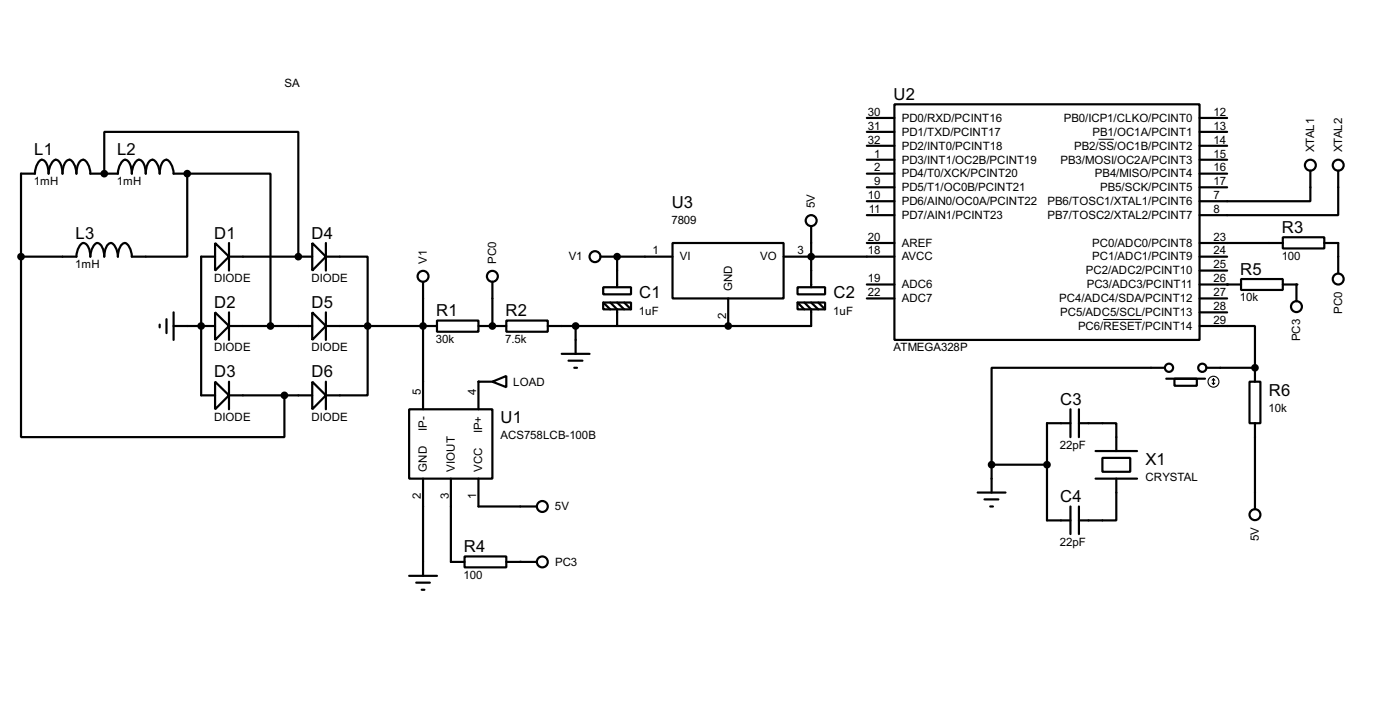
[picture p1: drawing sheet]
<svg xmlns="http://www.w3.org/2000/svg" width="256mm" height="129mm" viewBox="0 0 256 129" stroke-linecap="round" stroke-linejoin="round" font-family="sans-serif">
<g fill="none" stroke="#000" stroke-width=".4">
<path d="M163.9 19.1h55.9v43.2h-55.9zM19.1 31.8v-7.6h35.6v22.8M34.3 31.8h15.3v27.9M34.3 31.8v15.2h-10.1a2.65 2.65 0 0 0-1.3-2.5 2.29 2.29 0 0 0-1.3 2.5 2.65 2.65 0 0 0-1.2-2.5 2.27 2.27 0 0 0-1.3 2.5 2.29 2.29 0 0 0-1.3-2.5 2.65 2.65 0 0 0-1.2 2.5 2.24 2.24 0 0 0-1.3-2.5 2.65 2.65 0 0 0-1.3 2.5h-10.1M34.3 31.8h-2.5a2.7 2.7 0 0 0-1.3-2.5 1.47 1.47 0 0 0-1.1 1.3l-.1 1.2a2.61 2.61 0 0 0-1.3-2.5 1.47 1.47 0 0 0-1.1 1.3l-.2 1.2a3.2 3.2 0 0 0-.9-2.5 .9 .9 0 0 0-1.2 .7l-.4 1.2v.6a3.2 3.2 0 0 0-.9-2.5 .89 .89 0 0 0-1.2 .7l-.4 1.2-.1 .6h-5a2.61 2.61 0 0 0-1.3-2.5 1.47 1.47 0 0 0-1.1 1.3l-.2 1.2a2.68 2.68 0 0 0-1.2-2.5 1.47 1.47 0 0 0-1.2 1.3l-.1 1.2a3.2 3.2 0 0 0-.9-2.5 .89 .89 0 0 0-1.2 .7l-.4 1.2-.1 .6a3.2 3.2 0 0 0-.9-2.5 .86 .86 0 0 0-1.2 .7l-.3 1.2-.1 .6h-2.5v15.2M158.8 21.6h5.1M158.8 24.2h5.1M158.8 29.3h5.1M158.8 26.7h5.1M158.8 36.9h5.1M158.8 34.3h5.1M158.8 31.8h5.1"/>
<path d="M158.8 39.4h5.1M219.8 21.6h5M219.8 24.2h5M219.8 29.3h5M219.8 26.7h5M219.8 34.3h5M219.8 31.8h5M240.1 31.3v5.6h-20.3M245.2 31.3v8.1h-25.4M3.9 47v33.1h48.2v-7.7M29.3 59.5v.5M30.5 58.5v2.5"/>
<path d="M31.8 59.7h7.6M31.8 57.2v5.1M39.4 44.5l2.6 2.5-2.6 2.6zM39.4 57.2l2.6 2.5-2.6 2.6zM39.4 47h-2.5v25.4h2.5M42 59.7h15.2M42 47h15.2M42 44.5v5.1M42 57.2v5.1M57.2 44.5l2.5 2.5-2.5 2.6zM57.2 57.2l2.5 2.5-2.5 2.6zM59.7 47h7.7v25.4h-7.7"/>
<path d="M59.7 59.7h20.4M59.7 44.5v5.1M59.7 57.2v5.1M77.5 51.6v23.4M80.1 58.7h7.6v2.1h-7.6zM87.7 59.7h5.1M90.2 51.6v8.1M92.8 58.7h7.6v2.1h-7.6zM105.5 59.7v5.1M110 47h13.2M110.5 52.6h5.1v1.3h-5.1zM110.5 55.4h5.1v1.3h-5.1z"/>
<path d="M110.5 55.4l1.3 1.3M111.8 55.4l1.3 1.3v3M113.1 47v5.6M113.1 55.4l1.3 1.3M114.4 55.4l1.2 1.3M123.2 44.5h20.4v10.2h-20.4zM133.4 54.7v5M143.6 47h20.3M146.1 52.6h5.1v1.3h-5.1zM146.1 55.4h5.1v1.3h-5.1zM146.1 55.4l1.3 1.3M147.4 55.4l1.2 1.3v3h-48.2"/>
<path d="M148.6 41.5v11.1M148.6 55.4l1.3 1.3M149.9 55.4l1.3 1.3M158.8 44.5h5.1M158.8 54.7h5.1M158.8 52.1h5.1M219.8 59.7h10.1v7.7M219.8 47h5M219.8 44.5h15.2M219.8 57.2h5M219.8 54.7h5M219.8 52.1h7.6"/>
<path d="M219.8 49.6h5M227.4 51.1h7.6v2h-7.6zM235 43.5h7.6v2h-7.6zM235 52.1h2.5v3.1M242.6 44.5h2.6v5.6M39.4 69.9l2.6 2.5-2.6 2.6zM42 72.4h15.2M42 69.9v5.1M57.2 69.9l2.5 2.5-2.5 2.6zM59.7 69.9v5.1M75 75h15.2v12.7h-15.2zM90.2 69.9l2.6-1v2z"/>
<path d="M90.2 69.9h-2.5v5.1M102.9 64.8h5.1M104.2 66.1h2.5M105.2 67.4h.5M196.1 77.5h-4.3v17.8h4.3M196.1 75v5.1M197.7 77.5h6.8v5.1M197.7 75v5.1M213.4 67.4h-31.7v17.7M213.7 69.4h7.1M215.2 69.4h4.1v1.3h-4.1zM221 67.4h8.9"/>
<path d="M228.9 69.9h2v7.6h-2zM229.9 67.4v2.5M229.9 77.5v15.8M77.5 87.7v17.8M82.6 87.7v15.2h2.5M87.7 87.7v5.1h10.7M179.1 90.2h5.1M180.4 91.5h2.5M181.4 92.8h.5M181.7 85.1v5.1M181.7 85.1h10.1M196.1 92.8v5"/>
<path d="M197.7 92.8v5M200.7 82.6h7.6M200.7 87.7h7.6M202 83.9h5.1v2.5h-5.1zM204.5 87.7v7.6h-6.8M75 105.5h5.1M76.3 106.7h2.5M77.3 108h.5M85.1 101.9h7.7v2h-7.7zM92.8 102.9h5.6"/>
<circle cx="240" cy="30.3" r="1"/>
<circle cx="245.1" cy="30.3" r="1"/>
<circle cx="77.5" cy="50.6" r="1"/>
<circle cx="90.2" cy="50.6" r="1"/>
<circle cx="109" cy="47" r="1"/>
<circle cx="148.6" cy="40.4" r="1"/>
<circle cx="237.5" cy="56.2" r="1"/>
<circle cx="245.1" cy="51.1" r="1"/>
<circle cx="214.1" cy="67.4" r=".75"/>
<circle cx="220.2" cy="67.4" r=".75"/>
<circle cx="99.3" cy="92.8" r="1"/>
<circle cx="229.9" cy="94.3" r="1"/>
<circle cx="99.3" cy="102.9" r="1"/>
</g>
<g fill="#000">
<circle cx="19.1" cy="31.8" r=".2"/>
<circle cx="34.3" cy="31.8" r=".2"/>
<circle cx="36.9" cy="59.7" r=".2"/>
<circle cx="54.7" cy="47" r=".2"/>
<circle cx="77.5" cy="59.7" r=".2"/>
<circle cx="90.2" cy="59.7" r=".2"/>
<circle cx="113.1" cy="47" r=".2"/>
<circle cx="133.4" cy="59.7" r=".2"/>
<circle cx="148.6" cy="47" r=".2"/>
<circle cx="224.8" cy="52.1" r=".2"/>
<circle cx="237.5" cy="52.1" r=".2"/>
<circle cx="87.7" cy="69.9" r=".2"/>
<circle cx="229.9" cy="67.4" r=".2"/>
<circle cx="95.3" cy="102.9" r=".2"/>
</g>
<g fill="#000" stroke="#000" stroke-width=".4">
<circle cx="19.1" cy="31.8" r=".5"/>
<circle cx="34.3" cy="31.8" r=".5"/>
<circle cx="3.8" cy="47" r=".5"/>
<circle cx="36.8" cy="59.7" r=".5"/>
<circle cx="49.5" cy="59.7" r=".5"/>
<circle cx="54.6" cy="47" r=".5"/>
<circle cx="67.3" cy="59.7" r=".5"/>
<circle cx="77.5" cy="59.7" r=".5"/>
<circle cx="90.2" cy="59.7" r=".5"/>
<circle cx="105.4" cy="59.7" r=".5"/>
<circle cx="113" cy="47" r=".5"/>
<circle cx="133.4" cy="59.7" r=".5"/>
<circle cx="148.6" cy="47" r=".5"/>
<circle cx="52.1" cy="72.4" r=".5"/>
<circle cx="229.9" cy="67.4" r=".5"/>
<circle cx="181.6" cy="85.1" r=".5"/>
<circle cx="191.8" cy="85.1" r=".5"/>
</g>
<path d="M201.3 25.5h2.8M202.1 58.5h7.1" fill="none" stroke="#000" stroke-width=".18"/>
<g fill="none" stroke="#000" stroke-width=".2">
<path d="M222.1 70.2l.2 .2M222.3 69.4v1M222.3 69.4l-.2 .3M222.3 69.4l.3 .3M222.6 70.2l-.3 .2"/>
<circle cx="222.3" cy="69.9" r="1"/>
</g>
<g font-size="3.4">
<text x="163.7" y="18.3">U2</text>
<text x="6.3" y="28.5">L1</text>
<text x="21.5" y="28.5">L2</text>
<text x="123.1" y="38.1">U3</text>
<text x="13.9" y="43.7">L3</text>
<text x="39.3" y="43.7">D1</text>
<text x="57.1" y="43.7">D4</text>
<text x="234.9" y="42.7">R3</text>
<text x="227.2" y="50.3">R5</text>
<text x="39.3" y="56.4">D2</text>
<text x="57.1" y="56.4">D5</text>
<text x="79.9" y="57.9">R1</text>
<text x="92.6" y="57.9">R2</text>
<text x="117.1" y="54.7">C1</text>
<text x="152.7" y="54.7">C2</text>
<text x="39.3" y="69.1">D3</text>
<text x="57.1" y="69.1">D6</text>
<text x="91.7" y="77.5">U1</text>
<text x="194.2" y="74.2">C3</text>
<text x="232.5" y="72.5">R6</text>
<text x="209.9" y="85.2">X1</text>
<text x="194.2" y="92">C4</text>
<text x="85" y="101.1">R4</text>
</g>
<g font-size="2.4">
<text x="52.1" y="15.9">SA</text>
<text x="159" y="23.8">31</text>
<text x="159" y="21.2">30</text>
<text x="165.2" y="22.3">PD0/RXD/PCINT16</text>
<text x="194.9" y="22.3">PB0/ICP1/CLKO/PCINT0</text>
<text x="222.3" y="21.2">12</text>
<text x="222.3" y="23.8">13</text>
<text x="159" y="26.3">32</text>
<text x="160.2" y="28.9">1</text>
<text x="165.2" y="30">PD3/INT1/OC2B/PCINT19</text>
<text x="165.2" y="27.4">PD2/INT0/PCINT18</text>
<text x="165.2" y="24.9">PD1/TXD/PCINT17</text>
<text x="194.3" y="30">PB3/MOSI/OC2A/PCINT3</text>
<text x="196.8" y="27.4">PB2/SS/OC1B/PCINT2</text>
<text x="200.1" y="24.9">PB1/OC1A/PCINT1</text>
<text x="222.3" y="28.9">15</text>
<text x="222.3" y="26.3">14</text>
<text x="240.8" y="27.9" transform="rotate(-90 240.8 27.9)">XTAL1</text>
<text x="245.9" y="27.9" transform="rotate(-90 245.9 27.9)">XTAL2</text>
<text x="6.2" y="33.9">1mH</text>
<text x="21.4" y="33.9">1mH</text>
<text x="160.2" y="33.9">9</text>
<text x="160.2" y="31.4">2</text>
<text x="165.2" y="35">PD5/T1/OC0B/PCINT21</text>
<text x="165.2" y="32.5">PD4/T0/XCK/PCINT20</text>
<text x="200.6" y="32.5">PB4/MISO/PCINT4</text>
<text x="201.5" y="35">PB5/SCK/PCINT5</text>
<text x="222.3" y="31.4">16</text>
<text x="222.3" y="33.9">17</text>
<text x="123" y="41.1">7809</text>
<text x="149.3" y="38.2" transform="rotate(-90 149.3 38.2)">5V</text>
<text x="159" y="36.5">10</text>
<text x="159.2" y="39">11</text>
<text x="165.2" y="37.6">PD6/AIN0/OC0A/PCINT22</text>
<text x="165.2" y="40.1">PD7/AIN1/PCINT23</text>
<text x="191.9" y="40.1">PB7/TOSC2/XTAL2/PCINT7</text>
<text x="191.9" y="37.6">PB6/TOSC1/XTAL1/PCINT6</text>
<text x="222.3" y="39">8</text>
<text x="222.3" y="36.5">7</text>
<text x="104.2" y="47.7">V1</text>
<text x="119.6" y="46.6">1</text>
<text x="124.5" y="47.7">VI</text>
<text x="139.2" y="47.7">VO</text>
<text x="146.1" y="46.6">3</text>
<text x="159" y="46.6">18</text>
<text x="159" y="44.1">20</text>
<text x="165.2" y="47.7">AVCC</text>
<text x="165.2" y="45.2">AREF</text>
<text x="200.1" y="47.7">PC1/ADC1/PCINT9</text>
<text x="200.1" y="45.2">PC0/ADC0/PCINT8</text>
<text x="222.3" y="46.6">24</text>
<text x="222.3" y="44.1">23</text>
<text x="234.8" y="47.6">100</text>
<text x="13.8" y="49.1">1mH</text>
<text x="39.2" y="51.7">DIODE</text>
<text x="57" y="51.7">DIODE</text>
<text x="78.2" y="48.3" transform="rotate(-90 78.2 48.3)">V1</text>
<text x="90.9" y="48.3" transform="rotate(-90 90.9 48.3)">PC0</text>
<text x="134.1" y="53.3" transform="rotate(-90 134.1 53.3)">GND</text>
<text x="159" y="51.7">19</text>
<text x="165.2" y="52.8">ADC6</text>
<text x="198.9" y="50.3">PC2/ADC2/PCINT10</text>
<text x="199.1" y="52.8">PC3/ADC3/PCINT11</text>
<text x="222.3" y="51.7">26</text>
<text x="222.3" y="49.2">25</text>
<text x="117.1" y="57.6">1uF</text>
<text x="133" y="58.4" transform="rotate(-90 133 58.4)">2</text>
<text x="152.7" y="57.6">1uF</text>
<text x="159" y="54.3">22</text>
<text x="165.2" y="55.4">ADC7</text>
<text x="194" y="55.4">PC4/ADC4/SDA/PCINT12</text>
<text x="194.2" y="57.9">PC5/ADC5/SCL/PCINT13</text>
<text x="222.3" y="59.3">29</text>
<text x="222.3" y="56.8">28</text>
<text x="222.3" y="54.3">27</text>
<text x="227.2" y="55.2">10k</text>
<text x="245.9" y="57.4" transform="rotate(-90 245.9 57.4)">PC0</text>
<text x="39.2" y="64.4">DIODE</text>
<text x="57" y="64.4">DIODE</text>
<text x="79.9" y="62.9">30k</text>
<text x="92.6" y="62.9">7.5k</text>
<text x="163.7" y="64.4">ATMEGA328P</text>
<text x="197.5" y="60.4">PC6/RESET/PCINT14</text>
<text x="238.2" y="62.5" transform="rotate(-90 238.2 62.5)">PC3</text>
<text x="94" y="70.6">LOAD</text>
<text x="39.2" y="77.1">DIODE</text>
<text x="57" y="77.1">DIODE</text>
<text x="77.1" y="72.4" transform="rotate(-90 77.1 72.4)">5</text>
<text x="87.3" y="72.4" transform="rotate(-90 87.3 72.4)">4</text>
<text x="232.4" y="75.4">10k</text>
<text x="78.2" y="78.9" transform="rotate(-90 78.2 78.9)">IP-</text>
<text x="88.4" y="79.4" transform="rotate(-90 88.4 79.4)">IP+</text>
<text x="91.7" y="80.5">ACS758LCB-100B</text>
<text x="194.2" y="82.2">22pF</text>
<text x="78.2" y="86.4" transform="rotate(-90 78.2 86.4)">GND</text>
<text x="83.3" y="86.4" transform="rotate(-90 83.3 86.4)">VIOUT</text>
<text x="88.4" y="86.4" transform="rotate(-90 88.4 86.4)">VCC</text>
<text x="209.8" y="88.1">CRYSTAL</text>
<text x="77.1" y="91.4" transform="rotate(-90 77.1 91.4)">2</text>
<text x="82.2" y="91.4" transform="rotate(-90 82.2 91.4)">3</text>
<text x="87.3" y="91.4" transform="rotate(-90 87.3 91.4)">1</text>
<text x="101.7" y="93.5">5V</text>
<text x="194.2" y="99.9">22pF</text>
<text x="230.6" y="99.1" transform="rotate(-90 230.6 99.1)">5V</text>
<text x="84.9" y="106">100</text>
<text x="101.7" y="103.6">PC3</text>
</g>
</svg>
